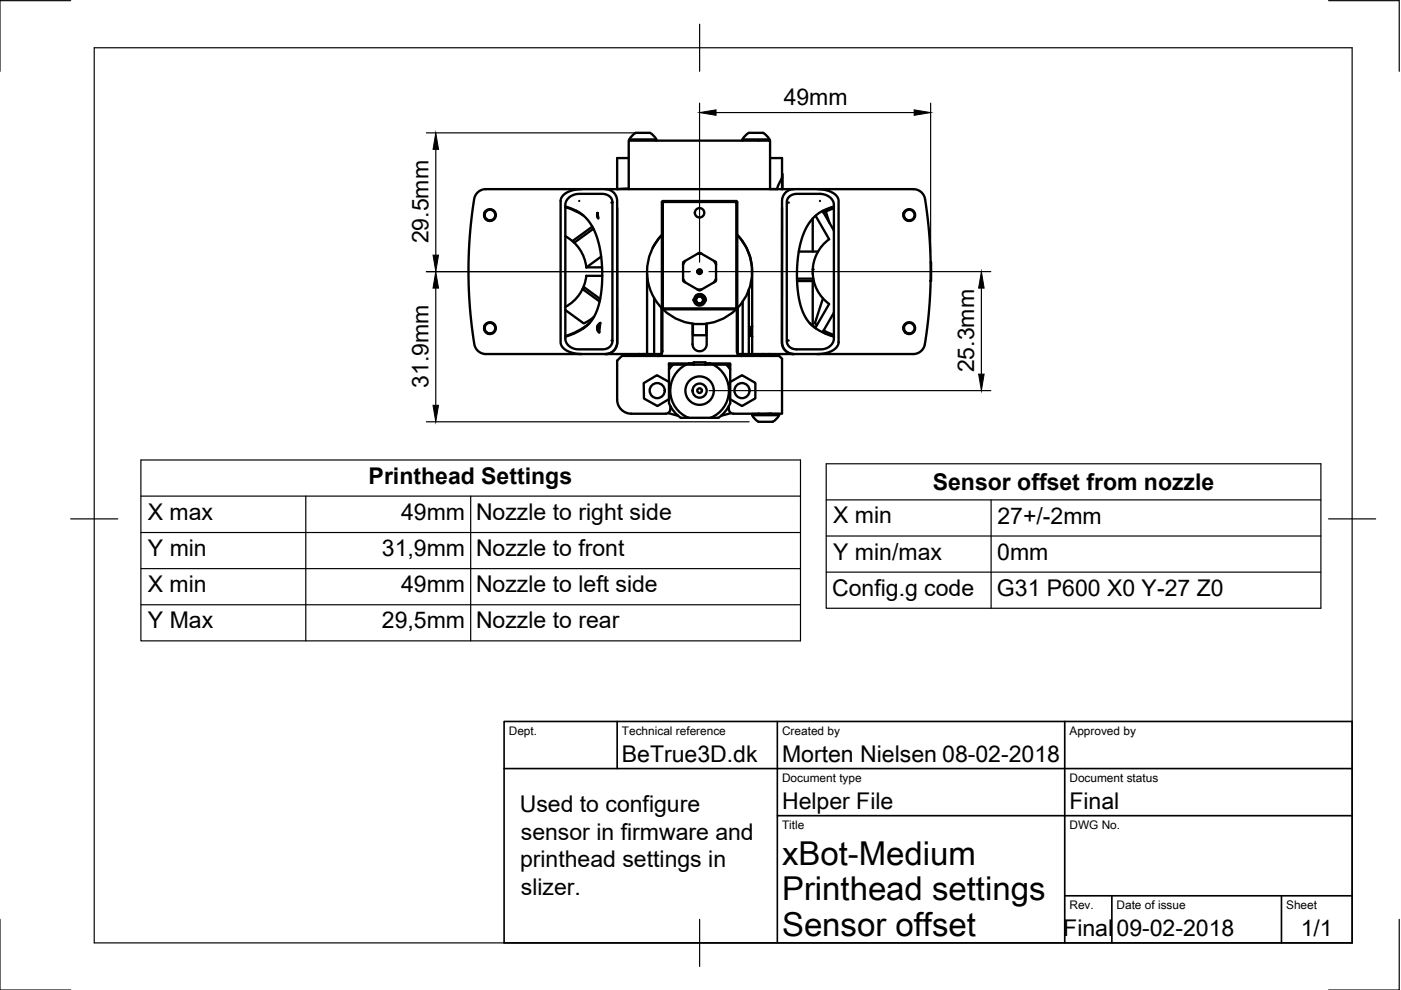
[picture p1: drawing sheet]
<svg xmlns="http://www.w3.org/2000/svg" width="297mm" height="210mm" viewBox="0 0 297 210" stroke-linecap="round" stroke-linejoin="round" font-family="sans-serif">
<!-- layer: Visible -->
<g fill="none" stroke="#000" stroke-width=".5">
<path d="M133.3 40l-2.5 .1M133.3 33.5h-2.5v6.6M133.5 29.6h5.6M133.5 29.6v.2M139.1 29.6v.2M139.1 29.6a2.75 2.75 0 0 0-1.3-1.4h-3a2.91 2.91 0 0 0-1.3 1.4M157.4 29.6h5.7M157.4 29.6v.2M158.8 28.2h2.9a2.9 2.9 0 0 1 1.4 1.4M158.8 28.2l-.7 .4-.7 1M163.1 29.6v.2M163.3 33.5h2.5v6.6"/>
<path d="M165.8 37.5l-.8 1.9-.2 .7h-1.5M165.8 36.8l.1 3.3M102.8 45l-.1 .6 .2 .7 .6 .4 .6 .1h-.5M119.9 43.8l1.8 .7 1.6 .9 1.3 1.2 1 1.6 .9 1.9 .7 2.5 .4 2.7 .1 2.9-.1 2.9-.4 2.4-.6 2.2-.8 1.6-.9 1.3-1.1 1-1.9 1-2 .8M119.9 50.1a8.5 8.5 0 0 1 4.4 6.6h3.4M119.9 43.9l1.7 .6 2.1 1.2M120.5 42l.7-.5 1.1-.4h5.6l1.3 .5 .6 .9v29.8l-.4 1.1-1.1 .6h-6.4l-1.3-.7-.7-1.1v-28.8l.1-.6zM122.8 42.6h.1M123.4 40.1l-1.8 .2-1.5 .5-.9 .8-.3 1v30.2l.4 .9 1 .7 1.4 .5 1.7 .2M125.6 48.1l-4.2 3M125.8 48.5l-4.1 3M126.7 45.2l.1 1.1-.2-.5z"/>
<path d="M126.7 45.2l-.1 .5 .2 .5M126.7 45.5l.1 .5M127.5 54.4l-3.2 2.3M127.7 58.5h-3.4a8.5 8.5 0 0 1-4.4 6.6M128.4 40.1l1 .2 .7 .5 .5 .8 .2 1v30.2l-.2 .9-.6 .7-.8 .5-.8 .2M130.8 40.1h-27.9l-.9 .2-.7 .5-.7 1-.2 1.4-.6 4.8-.4 5.2v8.2l.6 7.7a15.5 15.5 0 0 0 .7 4.5l.9 1 1.4 .5h37.2M130.8 40.1h37.5M130.8 44l.1 28.8-.3 .9-.5 .7-.8 .5-.9 .2M133.3 40.1v-10.3h30v10.3M137.2 58.1a11.1 11.1 0 0 0 3.1 7.3M138.7 52h.1M140.3 49.8a11.1 11.1 0 0 0-3.1 7.8v17.5"/>
<path d="M140.3 42.8l.2-.2v.2zM140.3 42.8v22.6M140.3 49.8l-1 1.3-.9 1.5M140.5 42.8h15.6v22.6h-15.6zM140.5 42.6h15.6M144.8 59.1l.1 .6 .4 .2M145.3 55.3l-.4 .2-.1 .6M147.9 53.8l.3-.2 .6 .2M151.4 55.3l.3 .2 .1 .6M151.8 59.1l-.1 .6-.3 .2M156.1 42.6l.2 .2h-.2zM156.3 42.8v22.6"/>
<path d="M157.5 51.2h.1M158.8 53.7h.1M159 54.5v.1M159.5 57.6h.1M159.5 57.6v17.5M159.5 57.6a11 11 0 0 0-3.2-7.8 11.1 11.1 0 0 1 0 15.6M164.8 40.1h.1M167.3 41.8l.6-.5 .8-.2h5.5l1 .3 .8 .4 .5 .6 .3 .6v28.9l-.2 .7-.4 .6-.6 .5-.9 .3h-6.3l-1-.5-.6-.9v-29.7l.1-.6zM168.3 40.1h5.2l1.7 .2 1.8 .9 .6 .6 .2 .6v30.4l-.5 .9-1 .7-1.3 .5-1.7 .2M168.3 40.1l-1 .2-.8 .5-.5 .8-.2 .9v30.3l.3 .9 .5 .7 .8 .5 .9 .2-.9-.2-.9-.5-.5-.8-.2-.8v-28.8M169 59.1h3.4M169 59.6h3.5"/>
<path d="M169.4 53.3h4M172.3 46.3v7M172.3 58v.1M172.3 59.6v9.4M172.9 45.7l2.9 5a8.5 8.5 0 0 0 0 13.7l-2.9 5-1.2-.9M173.3 40.1h20.4l1.3 .4 .9 1 .4 1.5 .7 6.3 .3 6.3M173.8 42.6h.1M175.1 44.9l-.4 .3M176.8 43.8l-2 .7-1.4 .9-1.3 1.2-1.1 1.6-.9 2-.6 2.4-.4 2.8-.1 2.9 .1 2.8 .3 2.4 .6 2.1 .9 1.8 .9 1.2 1.1 1 1.9 1.1 2 .7M176.8 44.2l-1.7 .7 .8 2.3M176.8 43.9l-2.3 .9 2.3 4.1M191.7 45l-.1 .6 .2 .7 .6 .4 .6 .1h-.5"/>
<path d="M197.3 59.6l-.4 6.7-.8 6.8-.3 .7-.5 .6-.7 .5-.7 .1-37.5 .1v-9.9M197.3 55.6l.1 4zM102.8 68.9l-.1 .9 .5 .7M103.2 70.5l.9 .2-.5 .1M119.9 65.7l3.9 2.9 2.1-1.4M123.5 61.3l3.6 2.6M123.7 60.8l3.5 2.6M125 68.5a14.2 14.2 0 0 1-5.1 2.7M126.8 68.9l-.1 .9 .4 .6M127 68.7l.3-.2-.3 2-.3-.4-.1-.5 .1-.5zM127.3 68.6a1.12 1.12 0 0 0-.2 1.8M134.1 75.3l.3 .1"/>
<path d="M134.3 75.1l-.2 .1M134.4 75.4v.1M135.5 75.1l-1.5 .2M136.6 75.1l-2.5 .2M136.7 75.2l-2.3 .2M136.7 75.3l-2.2 .2M136.7 75.2l.3 .2M136.7 75.2v.1M136.9 75.1l-.2 .1M137 75.4v.1M138.7 63.2v11.9M140.2 65.3v9.8"/>
<path d="M140.3 65.4h.2v.2zM140.4 65.5v9.1l-.3 .6-.7 .3 .8-.4M140.5 65.6h15.6M140.6 65.6a11.1 11.1 0 0 0 15.5 0M141.8 77.3h12.5a.38 .38 0 0 1 .5 .1 .38 .38 0 0 1 0 .4v6.4a3.9 3.9 0 0 1-1.6 3.6l-.9 .8h-1.6M141.8 77.3v6.9a3.9 3.9 0 0 0 1.6 3.6l.9 .8h1.7M142.7 77.3l-.9 1M145.4 77.3a6.2 6.2 0 0 0-3.3 5.8 6.2 6.2 0 0 0 3.9 5.5M146.1 77.1h-.1M147 63.5l.1 .3M147.1 77.3v-.5h2.5v.5v-.2h5.2v.2M147.1 77.1h-5.3v.2"/>
<path d="M147.6 62.6l.7-.2 .7 .1 .5 .6 .2 .7M147.6 62.6l-.4 .7-.1 .5M147.6 62.6a1.2 1.2 0 0 1 1.8 .5 1.2 1.2 0 0 1-.7 1.6 1.2 1.2 0 0 1-1.6-.9M147.9 62.8h.4a.79 .79 0 0 1 .8 .9l-.1 .2a.79 .79 0 0 1-1.2 .3l-.1-.2a.83 .83 0 0 1 .2-1.2zM147.9 61.4l.3 .2 .6-.2M149.6 77.1h1M149.7 68.6v2.5h-2.8v-2.5M149.8 68.6v4.8l-.6 .8-.8 .3-1-.3-.5-.8-.1-4.8M150.6 77.1h.1M151.2 77.3a6.2 6.2 0 0 1 3.3 5.8 6.2 6.2 0 0 1-3.8 5.5M154 77.3l.8 1M156.1 65.4h.2l-.2 .2z"/>
<path d="M156.2 65.5v9.1l.3 .6 .7 .3M157.2 75.5h8l.6 .6v11.6h-10.3a1.16 1.16 0 0 1-1-1.6M157.2 75.5h-25.4l-1 1v8.2a3 3 0 0 0 3 3h7.3a1.16 1.16 0 0 0 1-1.6M157.5 64v11.1M158.8 61.5v13.6M159.5 69.2l-.3 .1v1.9l.3 .1-.3-.1M159.5 69.2l-.3 .1M160.8 75.2h.1M161 75.1l-.2 .1M161.2 75.4v.1M161.9 75.1l-1.1 .1M163.1 75.1l-2.3 .1 .4 .2"/>
<path d="M163.5 75.2l-2.3 .3M163.5 75.2l.3 .2M163.5 75.2h.1M163.7 75.1l-2.5 .3M163.8 75.4l-.2 .1M163.8 75.4v.1M174.5 63.3l-1.7 5.2 .4 .4M174.6 70l2.2 1M176.8 66.3l-2.3 4 2.3 .9M191.7 68.9l-.1 .9 .5 .7M192.1 70.5l.9 .2-.5 .1M141.6 87.6l2.2 .6"/>
<path d="M141.8 81l-2.5-1.4-2.8 1.6v3.3l2.9 1.6 2.4-1.5M146 88.6h4.7M154.8 81l2.5-1.4 2.9 1.6v3.3l-2.9 1.6-2.5-1.4M155 87.6l-2.1 .6M159.5 88v-.2h5.7v.2M159.5 88h5.7M160.8 87.7h.1M160.8 87.7l.1 .1M163.2 87.7l-.9 .1M163.5 87.7l-.4 .1M163.5 87.7h.1M163.5 87.7l.1 .1"/>
<path d="M165.2 88a2.77 2.77 0 0 1-1.4 1.4h-2.9a2.94 2.94 0 0 1-1.4-1.4"/>
<circle cx="103.9" cy="45.6" r="1.25"/>
<circle cx="103.9" cy="45.6" r="1.12"/>
<circle cx="148.3" cy="57.6" r="3.8"/>
<circle cx="148.3" cy="57.6" r=".2"/>
<circle cx="148.3" cy="57.6" r=".5"/>
<circle cx="148.3" cy="45.1" r="1"/>
<circle cx="192.8" cy="45.6" r="1.25"/>
<circle cx="192.8" cy="45.6" r="1.12"/>
<circle cx="103.9" cy="69.6" r="1.25"/>
<circle cx="103.9" cy="69.6" r="1.12"/>
<circle cx="148.3" cy="63.6" r=".75"/>
<circle cx="192.8" cy="69.6" r="1.25"/>
<circle cx="192.8" cy="69.6" r="1.12"/>
<circle cx="139.3" cy="82.8" r="1.6"/>
<circle cx="148.3" cy="82.8" r="3"/>
<circle cx="148.3" cy="82.8" r=".5"/>
<circle cx="148.3" cy="82.8" r="1.5"/>
<circle cx="157.3" cy="82.8" r="1.6"/>
</g>
<g fill="#000">
<circle cx="129.6" cy="43" r=".25"/>
<circle cx="167" cy="43" r=".25"/>
<circle cx="172.3" cy="57.1" r=".25"/>
<circle cx="129.7" cy="72.2" r=".25"/>
<circle cx="167" cy="72.2" r=".25"/>
</g>
<!-- layer: Border -->
<path d="M15 .1h-15v15M20 10.1h266.7v189.8h-266.7zM148.3 5.1v10M281.7 .1h15v15M15 110h10M281.7 110h10M0 194.9v15h15M148.3 194.9v10M296.7 194.9v15h-15" fill="none" stroke="#000" stroke-width=".25"/>
<!-- layer: TitleBlock -->
<path d="M106.9 153h179.8v46.9h-179.8zM130.9 153v10M164.8 153v46.9M225.7 153v46.9M106.9 163h179.8M164.8 172.9h121.9M225.7 189.9h61M235.7 189.9v10M271.7 189.9v10" fill="none" stroke="#000" stroke-width=".35"/>
<!-- layer: Dimensions -->
<path d="M90.4 28.2h45.4M92.4 31.7v22.4M148.3 21.9v33.7M151.8 23.9h42M197.3 21.9v31.7M90.4 57.6h55.9M150.3 57.6h59.8M92.4 61.1v24.8M208.1 61.1v18.2M90.4 89.4h68.4M150.3 82.8h59.8" fill="none" stroke="#000" stroke-width=".25"/>
<path d="M92.4 28.2l.6 3.5h-1.2zM148.3 23.9l3.5-.6v1.2zM193.8 23.3l3.5 .6-3.5 .6zM91.8 54.1h1.2l-.6 3.5zM92.4 57.6l.6 3.5h-1.2zM208.1 57.6l.6 3.5h-1.2zM207.5 79.3h1.2l-.6 3.5zM91.8 85.9h1.2l-.6 3.5z" fill="#000" stroke="#000" stroke-width=".21"/>
<!-- layer: BOM -->
<path d="M29.9 97.5h139.8v38.4h-139.8zM175.2 98.3h104.9v30.7h-104.9zM29.9 105.2h139.8M29.9 112.9h139.8M64.8 105.2v30.7M99.8 105.2v30.7M175.2 106h104.9M175.2 113.6h104.9M210.1 106v23M29.9 120.6h139.8M29.9 128.2h139.8M175.2 121.3h104.9" fill="none" stroke="#000" stroke-width=".25"/>
<g font-size="7">
<text x="165.8" y="183.4">xBot-Medium</text>
<text x="165.8" y="190.9">Printhead settings</text>
<text x="165.8" y="198.4">Sensor offset</text>
</g>
<g font-size="4.9">
<text x="166.2" y="22.3">49mm</text>
<text x="90.8" y="51.6" transform="rotate(-90 90.8 51.6)">29.5mm</text>
<text x="90.8" y="82.3" transform="rotate(-90 90.8 82.3)">31.9mm</text>
<text x="206.5" y="78.9" transform="rotate(-90 206.5 78.9)">25.3mm</text>
<text x="78.2" y="102.6">Printhead Settings</text>
<text x="197.8" y="103.9">Sensor offset from nozzle</text>
<text x="31.4" y="110.2">X max</text>
<text x="85" y="110.2">49mm</text>
<text x="100.9" y="110.2">Nozzle to right side</text>
<text x="176.6" y="111">X min</text>
<text x="211.5" y="111">27+/-2mm</text>
<text x="31.4" y="117.9">Y min</text>
<text x="81" y="117.9">31,9mm</text>
<text x="100.9" y="118">Nozzle to front</text>
<text x="176.7" y="118.7">Y min/max</text>
<text x="211.4" y="118.7">0mm</text>
<text x="31.4" y="125.6">X min</text>
<text x="85" y="125.6">49mm</text>
<text x="100.9" y="125.6">Nozzle to left side</text>
<text x="176.4" y="126.4">Config.g code</text>
<text x="211.4" y="126.4">G31 P600 X0 Y-27 Z0</text>
<text x="31.4" y="133.2">Y Max</text>
<text x="81" y="133.2">29,5mm</text>
<text x="100.9" y="133.2">Nozzle to rear</text>
<text x="131.9" y="161.5">BeTrue3D.dk</text>
<text x="165.8" y="161.5">Morten Nielsen 08-02-2018</text>
<text x="110.2" y="172.1">Used to configure</text>
<text x="165.8" y="171.4">Helper File</text>
<text x="226.7" y="171.4">Final</text>
<text x="110.4" y="178">sensor in firmware and</text>
<text x="110.3" y="183.8">printhead settings in</text>
<text x="110.4" y="189.7">slizer.</text>
<text x="225.4" y="198.5">Final</text>
<text x="236.7" y="198.4">09-02-2018</text>
<text x="275.8" y="198.5">1/1</text>
</g>
<g font-size="2.5">
<text x="107.9" y="155.8">Dept.</text>
<text x="131.9" y="155.8">Technical reference</text>
<text x="165.8" y="155.8">Created by</text>
<text x="226.7" y="155.8">Approved by</text>
<text x="165.8" y="165.8">Document type</text>
<text x="226.7" y="165.8">Document status</text>
<text x="165.8" y="175.7">Title</text>
<text x="226.7" y="175.7">DWG No.</text>
<text x="226.7" y="192.7">Rev.</text>
<text x="236.7" y="192.7">Date of issue</text>
<text x="272.7" y="192.7">Sheet</text>
</g>
</svg>
